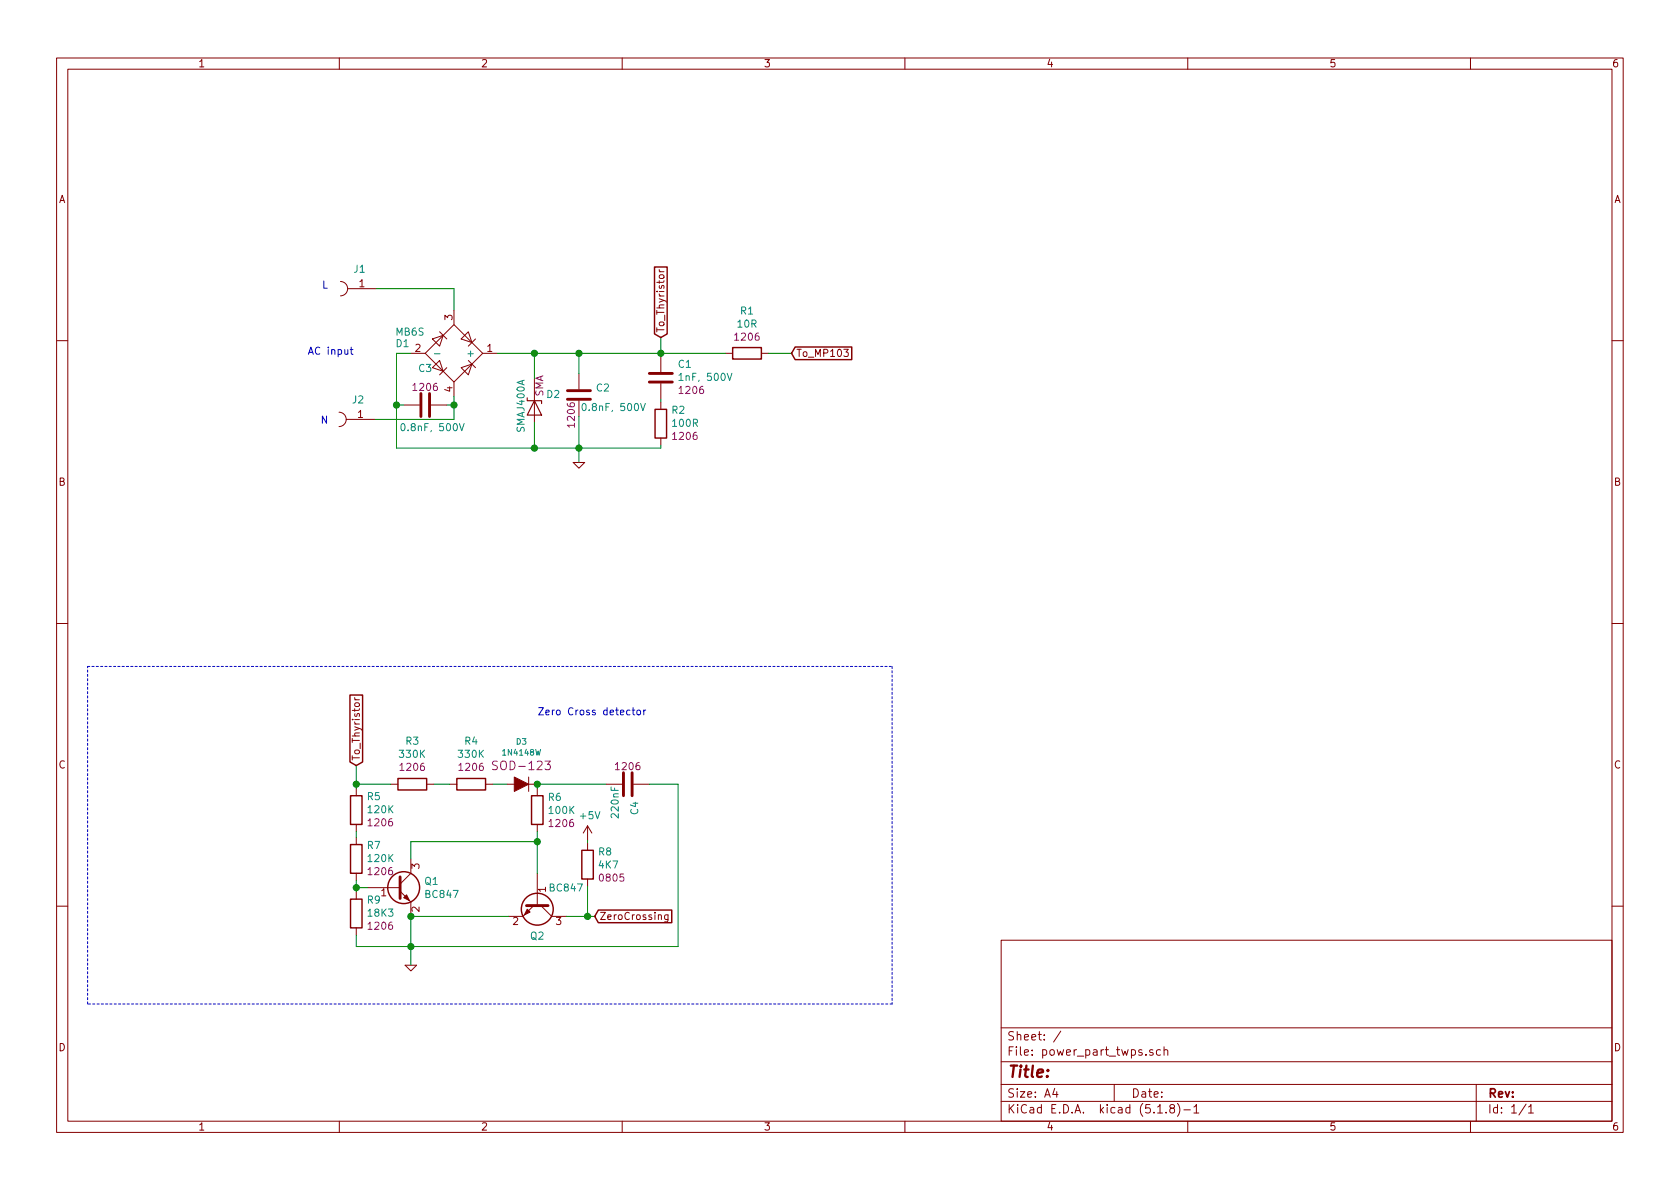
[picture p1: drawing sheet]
<svg xmlns="http://www.w3.org/2000/svg" width="297mm" height="210mm" viewBox="0 0 297 210" stroke-linecap="round" stroke-linejoin="round" font-family="sans-serif">
<g fill="none" stroke="#840000" stroke-width=".18">
<path d="M10 10.3h277v189.9h-277zM12 12.2h273v186.1h-273zM60 10.3v1.9M110 10.3v1.9M160 10.3v1.9M210 10.3v1.9M260 10.3v1.9M60.2 49.8a1.27 1.27 0 0 1 1.3 1.2 1.27 1.27 0 0 1-1.3 1.3M61.5 51h5M76.5 59.9l1.9-.6-.7 1.9zM77.7 58.7l1.3 1.2M80.3 57.4l5 5.1-5 5.1-5.1-5.1z"/>
<path d="M80.3 54.9v2.5M81.5 59.9l1.3-1.2 .6 1.9zM84.1 59.9l-1.3 1.3M116.6 47.7l.2 .4M116.6 48.1h.8M10 60.2h2M59.9 72.9a1.27 1.27 0 0 1 1.3 1.3 1.27 1.27 0 0 1-1.3 1.2M61.2 74.2h5.1M71.4 71.6h2.8M72.6 62.5h2.6M76.2 71.6h2.8M76.5 65l1.2-1.3 .7 2z"/>
<path d="M79 65l-1.3 1.3M80.3 67.6v2.5M81.5 65l1.9-.6-.6 1.9zM82.8 63.7l1.3 1.3M85.3 62.5h2.6M94.5 69.6v5.1M102.4 66v2.8M102.4 70.9v2.8M116.8 63v2.8M116.8 67.8v2.8M116.8 71.1v1.3M116.8 77.5v1.2"/>
<path d="M128.3 62.5h1.2M134.6 62.5h1.3M149.2 61.8h.8l-.4 .4 .3 .2v.6h-.5l-.2-.1M285 60.2h2M101.3 81.8h2.1l-1 1zM10 110.3h2M285 110.3h2M62.7 123.4l.2 .3M62.7 123.7h.9M63 139.4v1.3M69.1 138.7h1.3M75.4 138.7h1.3"/>
<path d="M79.5 138.7h1.3M85.9 138.7h1.2M89.7 138.7h1.2M93.5 138.7h1.2M93.5 137.4v2.5M95 139.4v1.3M107.2 138.7h2.8M112 138.7h2.8M63 145.8v1.3M63 148.1v1.2M63 154.4v1.3M63 157.7v1.3"/>
<path d="M65 157h5.7M70.7 157.6l1.9 1.9v2.5M72.6 151.9v2.5l-1.9 1.9M95 145.8v1.3M95 154.4v5.7M103.9 146v2.6M103.9 149.1v1.3M103.9 155.4v1.3M103.9 146l-.8 1.3M103.9 146l.7 1.3M10 160.2h2M63 164.1v1.2"/>
<path d="M71.6 170.7h2.1l-1.1 1zM94.4 160.1l-1.9 1.9h-2.6M95.6 160.1l1.9 1.9h2.6M118.1 161.8v1l-.2 .2h-.3M118.1 161.8h-.4l-.2 .2 .1 .6h.5M177 166.3h108v32h-108zM285 160.2h2M60 198.3v1.9M110 198.3v1.9M160 198.3v1.9M177 194.8h108M177 191.8h108"/>
<path d="M177 187.8h108M177 181.8h108M186.5 192.5l-.4 1h1M186.8 193v1M187.6 182.3l-1.3 2M197 191.8v3M203.8 185.7a.37 .37 0 0 0-.5 .1v.2l.5 .2 .1 .1-.2 .3-.4-.1M204.7 196.8h.8M205.2 185.7l-.5-.1-.2 .3v.6l.2 .1 .5-.1M205.8 185.7h.1a.37 .37 0 0 1 .6 .1v.8M205.8 185.1v1.5M206.2 196.7v.1"/>
<path d="M207.1 196l-.3-.3 .2-.3a.48 .48 0 0 1 .6 .1l-.1 .4a.52 .52 0 0 0-.6 .2 .52 .52 0 0 0 .1 .6l.4 .1 .2-.1 .1-.4-.3-.3M208.2 195.1a1.71 1.71 0 0 1 0 2.3M209.3 196.3h1.2M210 198.3v1.9M211.1 195.8l.4-.5v1.5M211.1 196.8h.9M260 198.3v1.9M261 191.8v6.5M269.8 195.2l-1.2 2M270.3 195.8l.4-.5v1.5M270.3 196.8h.8"/>
</g>
<g fill="none" stroke="#840000" stroke-width=".25">
<path d="M115.7 47.2h2.3v11.8l-1.2 .7-1.1-.7zM115.8 72.4h2.1v5.1h-2.1zM129.5 61.5h5.1v2h-5.1zM140.6 61.4h10v2.2h-10l-.6-1.1zM61.9 122.9h2.2v11.8l-1.1 .7-1.1-.7zM70.4 137.7h5v2h-5zM80.8 137.7h5.1v2h-5.1zM62 140.7h2v5.1h-2zM62 149.3h2v5.1h-2zM62 159h2v5.1h-2zM94 140.7h2v5.1h-2zM102.9 150.4h2v5h-2z"/>
<path d="M105.8 160.9h13v2.3h-13l-.6-1.2z"/>
<circle cx="71.4" cy="157" r="2.82"/>
<circle cx="95" cy="160.8" r="2.82"/>
</g>
<path d="M74.4 69.6v4.1M75.9 69.6v4.1M100.3 69.1h4.1M100.3 70.6h4.1M114.8 66h4.1M114.8 67.6h4.1M110.2 136.6v4.1M111.8 136.6v4.1M70.7 155.1v3.8M93.1 160.1h3.8" fill="none" stroke="#840000" stroke-width=".51"/>
<path d="M71 75l.2-.1a.69 .69 0 0 1 .4 .6 .69 .69 0 0 1-.4 .7l-.2-.2-.1-.3zM76.8 62.6h1M81.2 74.9l.4 1.3 .5-1.3M103 71.5l.2-.2a.69 .69 0 0 1 .4 .7 .69 .69 0 0 1-.4 .6l-.2-.1-.1-.4zM113.3 71.3l.4 1.3 .4-1.3M120 66.4l.4-.4v1.3M120 67.3h.8M128.6 66l.4 1.3 .4-1.3" fill="none" stroke="#008484" stroke-width=".18"/>
<path d="M93.2 70.4v.5h2.6v.5M94.5 70.9l1.3 2.5h-2.6z" fill="none" stroke="#840000" stroke-width=".2"/>
<g fill="#840000" stroke="#840000" stroke-width=".18">
<path d="M93.2 160.8l.5 .5-1 .5z"/>
<path d="M71.9 158.2l.5 1.1-1-.6z"/>
<path d="M90.9 137.4l2.6 1.3-2.6 1.2z"/>
</g>
<path d="M87.9 134.7l-.5-.1-.3 .3v.3l.8 .3v.5a.62 .62 0 0 1-.8 0M96.4 134.6h.9l-.5 .6 .4 .1v.7l-.2 .1h-.4l-.2-.1" fill="none" stroke="#840084" stroke-width=".18"/>
<path d="M15.5 117.9h142.2M157.7 117.9v59.6M15.5 177.5v-59.6M157.7 177.5h-142.2" fill="none" stroke="#0000c2" stroke-width=".18" stroke-dasharray=".4 .4"/>
<g fill="none" stroke="#008400" stroke-width=".18">
<path d="M66.5 51h13.8v3.9M116.8 59.7v3.3M70.1 71.6h1.3M72.6 62.5h-2.5v16.7h46.7v-.5M79 71.6h1.3M80.3 70.1v4.1h-14M87.9 62.5h40.4M94.5 62.5v4.6M94.5 74.7v4.5M102.4 62.5v3.5M102.4 73.7v8.1M116.8 70.6v.5"/>
<path d="M135.9 62.5h4.1M63 138.7h6.1M63 135.4v4M76.7 138.7h2.8M87.1 138.7h2.6M94.7 138.7h12.5M95 138.7v.7M114.8 138.7h5.1v28.7h-56.9v-2.1M63 147.1v1M63 155.7v2M63 157h2M95 148.8h-22.4v3.1"/>
<path d="M95 147.1v7.3M103.9 148.6v.5M103.9 156.7v5.3M89.9 162h-17.3v8.7M100.1 162h5.1"/>
</g>
<path d="M61.9 61.8h.5M62.1 61.4v1.1l.3 .2M111.4 125.6h-.4l-.2 .2 .1 .6h.5M111.8 125.6h.4M111.9 125.1v1.1l.3 .2M112.6 125.7l.3-.1 .3 .1 .1 .5-.2 .2h-.2l-.3-.1zM113.8 125.6v.8M114.2 125.6h-.3l-.1 .2" fill="none" stroke="#0000c2" stroke-width=".18"/>
<g fill="#008400" stroke="#008400" stroke-width=".25">
<circle cx="63" cy="157" r=".51"/>
<circle cx="72.6" cy="167.4" r=".51"/>
<circle cx="94.5" cy="62.5" r=".51"/>
<circle cx="94.5" cy="79.2" r=".51"/>
<circle cx="63" cy="138.7" r=".51"/>
<circle cx="95" cy="148.8" r=".51"/>
<circle cx="70.1" cy="71.6" r=".51"/>
<circle cx="72.6" cy="162" r=".51"/>
<circle cx="95" cy="138.7" r=".51"/>
<circle cx="80.3" cy="71.6" r=".51"/>
<circle cx="116.8" cy="62.5" r=".51"/>
<circle cx="103.9" cy="162" r=".51"/>
<circle cx="102.4" cy="62.5" r=".51"/>
<circle cx="102.4" cy="79.2" r=".51"/>
</g>
<text font-size="2.8" fill="#840000" x="178" y="190.5">Title:</text>
<text font-size="2.1" fill="#840084" x="87.8" y="136.2">SOD-123</text>
<g font-size="2.1" fill="#840000">
<text x="178" y="184">Sheet: /</text>
<text x="178" y="186.7">File: power_part_twps.sch</text>
<text x="178" y="196.9">KiCad E.D.A. kicad (5.1.8)-1</text>
<text x="178" y="194.1">Size: A4</text>
<text x="200" y="194.1">Date:</text>
<text x="263" y="194.1">Rev:</text>
<text x="263" y="196.9">Id: 1/1</text>
</g>
<g font-size="1.8" fill="#840000">
<text x="35" y="11.9">1</text>
<text x="85" y="11.9">2</text>
<text x="135" y="11.9">3</text>
<text x="185" y="11.9">4</text>
<text x="235" y="11.9">5</text>
<text x="285" y="11.9">6</text>
<text x="10.4" y="35.9">A</text>
<text x="285.4" y="35.9">A</text>
<text x="63.5" y="50.8">1</text>
<text x="80" y="56.6" transform="rotate(-90 80 56.6)">3</text>
<text x="117.5" y="58.9" transform="rotate(-90 117.5 58.9)">To_Thyristor</text>
<text x="73.4" y="62.2">2</text>
<text x="86.1" y="62.2">1</text>
<text x="140.7" y="63.1">To_MP103</text>
<text x="80" y="69.3" transform="rotate(-90 80 69.3)">4</text>
<text x="63.3" y="73.9">1</text>
<text x="10.4" y="85.9">B</text>
<text x="285.4" y="85.9">B</text>
<text x="10.4" y="135.9">C</text>
<text x="63.6" y="134.6" transform="rotate(-90 63.6 134.6)">To_Thyristor</text>
<text x="285.4" y="135.9">C</text>
<text x="74.2" y="153.6" transform="rotate(-90 74.2 153.6)">3</text>
<text x="67.4" y="158.5">1</text>
<text x="74.2" y="161.3" transform="rotate(-90 74.2 161.3)">2</text>
<text x="96.5" y="157.8" transform="rotate(-90 96.5 157.8)">1</text>
<text x="90.7" y="163.6">2</text>
<text x="98.3" y="163.6">3</text>
<text x="105.9" y="162.7">ZeroCrossing</text>
<text x="10.4" y="185.9">D</text>
<text x="285.4" y="185.9">D</text>
<text x="35" y="199.9">1</text>
<text x="85" y="199.9">2</text>
<text x="135" y="199.9">3</text>
<text x="185" y="199.9">4</text>
<text x="235" y="199.9">5</text>
<text x="285" y="199.9">6</text>
</g>
<g font-size="1.8" fill="#0000c2">
<text x="56.9" y="51">L</text>
<text x="54.4" y="62.7">AC input</text>
<text x="56.6" y="74.9">N</text>
<text x="95" y="126.5">Zero Cross detector</text>
</g>
<g font-size="1.8" fill="#008484">
<text x="62.6" y="48.2">J1</text>
<text x="70.1" y="59.4">MB6S</text>
<text x="130.5" y="57.9">10R</text>
<text x="131" y="55.6">R1</text>
<text x="70.1" y="61.4">D1</text>
<text x="74.1" y="65.8">C3</text>
<text x="83" y="63.1">+</text>
<text x="120" y="65">C1</text>
<text x="62.4" y="71.3">J2</text>
<text x="96.7" y="70.4">D2</text>
<text x="105.5" y="69.2">C2</text>
<text x="120.6" y="67.4">1nF, 500V</text>
<text x="71.6" y="76.2">0.8nF, 500V</text>
<text x="92.8" y="76.4" transform="rotate(-90 92.8 76.4)">SMAJ400A</text>
<text x="103.6" y="72.7">0.8nF, 500V</text>
<text x="118.8" y="73.2">R2</text>
<text x="119" y="75.5">100R</text>
<text x="71.8" y="131.7">R3</text>
<text x="82.2" y="131.7">R4</text>
<text x="70.8" y="134">330K</text>
<text x="81.2" y="134">330K</text>
<text x="65" y="141.5">R5</text>
<text x="65.2" y="143.8">120K</text>
<text x="97" y="141.6">R6</text>
<text x="97.2" y="143.9">100K</text>
<text x="102.7" y="144.9">+5V</text>
<text x="109.4" y="144.5" transform="rotate(-90 109.4 144.5)">220nF</text>
<text x="112.9" y="144" transform="rotate(-90 112.9 144)">C4</text>
<text x="65" y="150.1">R7</text>
<text x="65.2" y="152.4">120K</text>
<text x="105.9" y="151.3">R8</text>
<text x="105.9" y="153.6">4K7</text>
<text x="65" y="159.8">R9</text>
<text x="75.1" y="156.5">Q1</text>
<text x="75.4" y="158.8">BC847</text>
<text x="97.3" y="157.7">BC847</text>
<text x="65.2" y="162.1">18K3</text>
<text x="93.8" y="166.2">Q2</text>
</g>
<g font-size="1.8" fill="#840084">
<text x="130.1" y="60.2">1206</text>
<text x="73.2" y="69.1">1206</text>
<text x="96.1" y="70.2" transform="rotate(-90 96.1 70.2)">SMA</text>
<text x="120.3" y="69.7">1206</text>
<text x="101.7" y="75.4" transform="rotate(-90 101.7 75.4)">1206</text>
<text x="119.2" y="77.8">1206</text>
<text x="70.9" y="136.3">1206</text>
<text x="81.4" y="136.3">1206</text>
<text x="109" y="136.2">1206</text>
<text x="65.3" y="146.1">1206</text>
<text x="97.3" y="146.2">1206</text>
<text x="65.3" y="154.8">1206</text>
<text x="106.2" y="155.9">0805</text>
<text x="65.3" y="164.4">1206</text>
</g>
<g font-size="1.4" fill="#008484">
<text x="91.3" y="131.7">D3</text>
<text x="89.1" y="133.6">1N4148W</text>
</g>
</svg>
